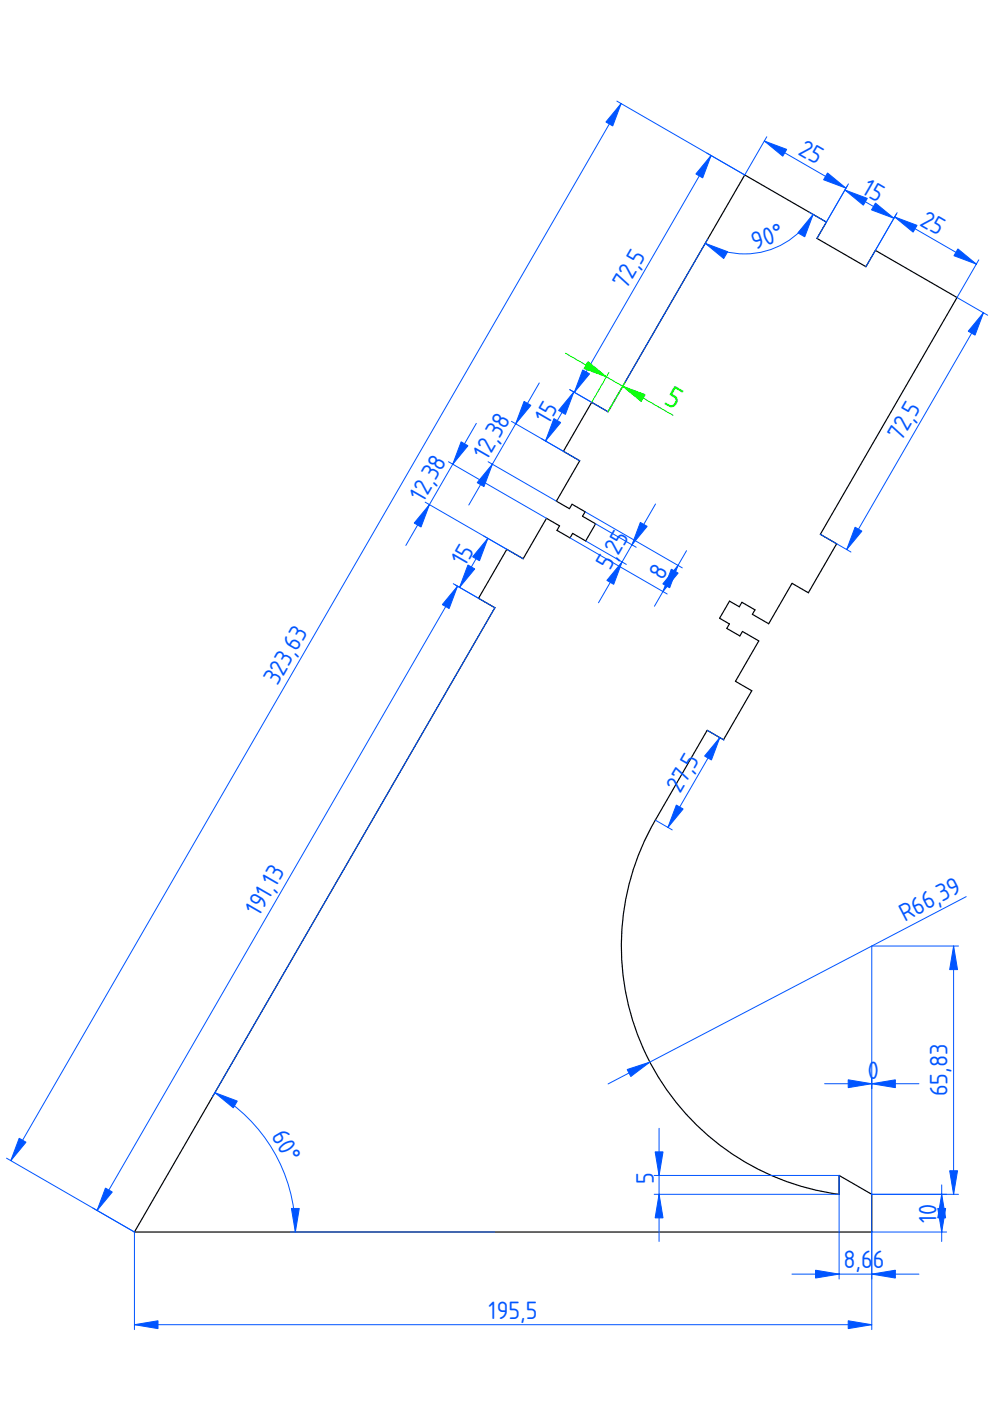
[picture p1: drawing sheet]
<svg xmlns="http://www.w3.org/2000/svg" width="210mm" height="297mm" viewBox="0 0 210 297" stroke-linecap="round" stroke-linejoin="round" font-family="sans-serif">
<path d="M157.9 37.1l17.3 10-2 3.5 10.4 5.9 2-3.4 17.3 10-29 50.2 3.5 2-6 10.4-3.5-2-4.9 8.5-3.5-2 .6-.9-2.8-1.6-.6 .9-2-1.2-2.1 3.7 2 1.2-.5 .9 2.8 1.6 .5-.9 3.5 2-5 8.6 3.5 2-6 10.3-3.5-2-11 19.1a53.1 53.1 0 0 0 39 79.3v-4l6.9 4v8h-156.3l76.4-132.3-3.4-2 6-10.4 3.4 2 5-8.6 2.7 1.6-.5 .9 2.8 1.6 .5-.9 2.8 1.6 2.1-3.6-2.8-1.6 .6-1-2.8-1.6-.6 1-2.7-1.6 4.9-8.6-3.4-2 6-10.4 3.4 2z" fill="none" stroke="#000" stroke-width=".25"/>
<g fill="none" stroke="#05f" stroke-width=".21">
<path d="M130.8 21.4l27.1 15.7M131.7 22l-129.4 224.1M149.9 32.5l8 4.6M150.8 33l-29 50.2M162.1 29.9l17.3 10M162.6 29l-4.7 8.1M179.9 39l-6.7 11.6M150 50.7l-21.1 36.6-8.1-4.7M171.5 44.9l3.7 2.2M172.4 45.5a16.7 16.7 0 0 1-22.9 6.1M179.1 40.3l10.4 6M189.7 46l17.3 10"/>
<path d="M190.2 45.1l-6.6 11.4M207.5 55.1l-4.6 8 6.5 3.7M208.5 66.3l-29 50.2M95.1 97.9l20.8 12M101 89.8l-15 25.8M103.5 97.9l14.5 8.4M108.4 89.3l14.5 8.4M114.3 81.2l-14.9 25.9M121.7 83.1l-6 10.4M90.1 106.5l20.8 12M103.4 114.1l-6 10.4M120.9 114l20.6 11.9"/>
<path d="M124.1 108.5l20.6 11.9M124.2 114.7l8.6 5M126.3 111.1l8.6 4.9M139 106.9l-12.1 20.9M145.6 116.8l-6.8 11.7M173.9 113.3l6.5 3.7M96.1 123.8l8.8 5.1-59.9 103.7M97 124.3l-76.4 132.3M149.9 154.8l3.6 2.1M152.6 156.4l-11 19M138.9 173.9l3.6 2.1M204.9 190.1l-76 39.7"/>
<path d="M202.2 200.6v52.6M203.2 200.6h-18.4v81.3M45.6 231.7a34.1 34.1 0 0 1 17 29.5M139.7 239.2v24M174.8 229.8h20M1.4 245.6l27.1 15.6v20.7M138.7 253.2h39.2M138.7 249.2h39.2v22M184.8 253.2h18.4M199.7 251.2v12M61.6 261.2h43.3M167.9 270.1h26.9"/>
<path d="M184.8 261.2h15.9M28.5 280.9h156.3"/>
</g>
<g fill="#05f" stroke="#05f" stroke-width=".21">
<path d="M97 124.3l-1.8 4.7-1.4-.8z"/>
<path d="M22.4 251.9l1.4 .8-3.2 3.9z"/>
<path d="M131.7 22l-1.8 4.7-1.4-.8z"/>
<path d="M4.1 241.3l1.4 .9-3.2 3.9z"/>
<path d="M150.8 33l-1.8 4.7-1.5-.8z"/>
<path d="M123.6 78.4l1.4 .9-3.2 3.9z"/>
<path d="M175.5 36.7l3.9 3.2-4.8-1.8z"/>
<path d="M162.1 29.9l4.7 1.8-.8 1.4z"/>
<path d="M185.6 43.1l3.9 3.2-4.7-1.8z"/>
<path d="M179.1 40.3l4.8 1.8-.8 1.4z"/>
<path d="M203.1 52.8l3.9 3.2-4.7-1.8z"/>
<path d="M189.7 46l4.7 1.8-.8 1.4z"/>
<path d="M103.4 114.1l-1.7 4.8-1.5-.8z"/>
<path d="M99.2 119.8l1.5 .8-3.3 3.9z"/>
<path d="M97.8 93.7l1.4 .8-3.2 3.9z"/>
<path d="M91 107l-1.7 4.7-1.5-.8z"/>
<path d="M135.8 110.8l1.4 .8-3.2 3.9z"/>
<path d="M131.9 119.1l-1.8 4.8-1.4-.8z"/>
<path d="M104.4 98.4l-1.8 4.8-1.4-.9z"/>
<path d="M111.1 85.1l1.5 .8-3.3 4z"/>
<path d="M121.7 83.1l-1.8 4.8-1.5-.9z"/>
<path d="M117.4 88.8l1.5 .8-3.2 3.9z"/>
<path d="M143.8 119.9l-1.8 4.7-1.5-.8z"/>
<path d="M142.3 120.7l1.5 .8-3.2 3.9z"/>
<path d="M143.4 170.7l1.4 .8-3.2 3.9z"/>
<path d="M152.6 156.4l-1.8 4.7-1.4-.8z"/>
<path d="M181.3 111.8l1.4 .8-3.2 3.9z"/>
<path d="M208.5 66.3l-1.8 4.8-1.4-.9z"/>
<path d="M28.5 280.9l5-.9v1.7z"/>
<path d="M179.8 280l5 .9-5 .8z"/>
<path d="M61.8 256.2h1.7l-.9 5z"/>
<path d="M45.6 231.7l4.7 1.7-.8 1.5z"/>
<path d="M172.4 45.5l-1.8 4.7-1.4-.8z"/>
<path d="M149.5 51.6l4.8 1.8-.9 1.4z"/>
<path d="M199.7 253.2l.8 5h-1.7z"/>
<path d="M198.8 256.2h1.7l-.8 5z"/>
<path d="M184.8 229.8l5-.9v1.7z"/>
<path d="M179.8 228.9l5 .9-5 .8z"/>
<path d="M202.2 200.6l.8 5h-1.6z"/>
<path d="M201.4 248.2h1.6l-.8 5z"/>
<path d="M133 226.8l4.8-1.6-4.1 3z"/>
<path d="M172.9 269.3l5 .8-5 .9z"/>
<path d="M184.8 270.1l5-.8v1.7z"/>
<path d="M139.7 253.2l.9 5h-1.7z"/>
<path d="M138.9 244.2h1.7l-.9 5z"/>
</g>
<path d="M119.9 74.9l22.8 13.1M129.1 79l-3.6 6.3M132.6 81l-3.7 6.3" fill="none" stroke="#0f0" stroke-width=".21"/>
<g fill="#0f0" stroke="#0f0" stroke-width=".21">
<path d="M132 81.9l4.8 1.8-.9 1.4z"/>
<path d="M124.7 76.7l3.9 3.2-4.8-1.8z"/>
</g>
<text font-size="6" fill="#0f0" x="140.6" y="85.5" transform="rotate(30 140.6 85.5)">5</text>
<g font-size="5" fill="#05f">
<text x="169" y="32.6" transform="rotate(30 169 32.6)">25</text>
<text x="182.5" y="41" transform="rotate(30 182.5 41)">15</text>
<text x="194.8" y="47.7" transform="rotate(30 194.8 47.7)">25</text>
<text x="160" y="52.9" transform="rotate(-19 160 52.9)">90°</text>
<text x="132.8" y="61.4" transform="rotate(-60 132.8 61.4)">72,5</text>
<text x="116.4" y="90.1" transform="rotate(-60 116.4 90.1)">15</text>
<text x="191.2" y="93.7" transform="rotate(-60 191.2 93.7)">72,5</text>
<text x="103.3" y="97.7" transform="rotate(-60 103.3 97.7)">12,38</text>
<text x="89.8" y="106.6" transform="rotate(-60 89.8 106.6)">12,38</text>
<text x="98.6" y="120.3" transform="rotate(-60 98.6 120.3)">15</text>
<text x="129.3" y="121.1" transform="rotate(-60 129.3 121.1)">5,25</text>
<text x="140.6" y="123.2" transform="rotate(-60 140.6 123.2)">8</text>
<text x="58.8" y="145.5" transform="rotate(-60 58.8 145.5)">323,63</text>
<text x="144.2" y="168.3" transform="rotate(-60 144.2 168.3)">27,5</text>
<text x="54.9" y="194.5" transform="rotate(-60 54.9 194.5)">191,13</text>
<text x="191.9" y="195.4" transform="rotate(-28 191.9 195.4)">R66,39</text>
<text x="184" y="228.7">0</text>
<text x="200.9" y="232.4" transform="rotate(-90 200.9 232.4)">65,83</text>
<text x="57.4" y="240.8" transform="rotate(60 57.4 240.8)">60°</text>
<text x="138.6" y="251" transform="rotate(-90 138.6 251)">5</text>
<text x="198.6" y="259.2" transform="rotate(-90 198.6 259.2)">10</text>
<text x="178.8" y="268.8">8,6</text>
<text x="185" y="268.8">6</text>
<text x="103.6" y="279.6">195,5</text>
</g>
</svg>
